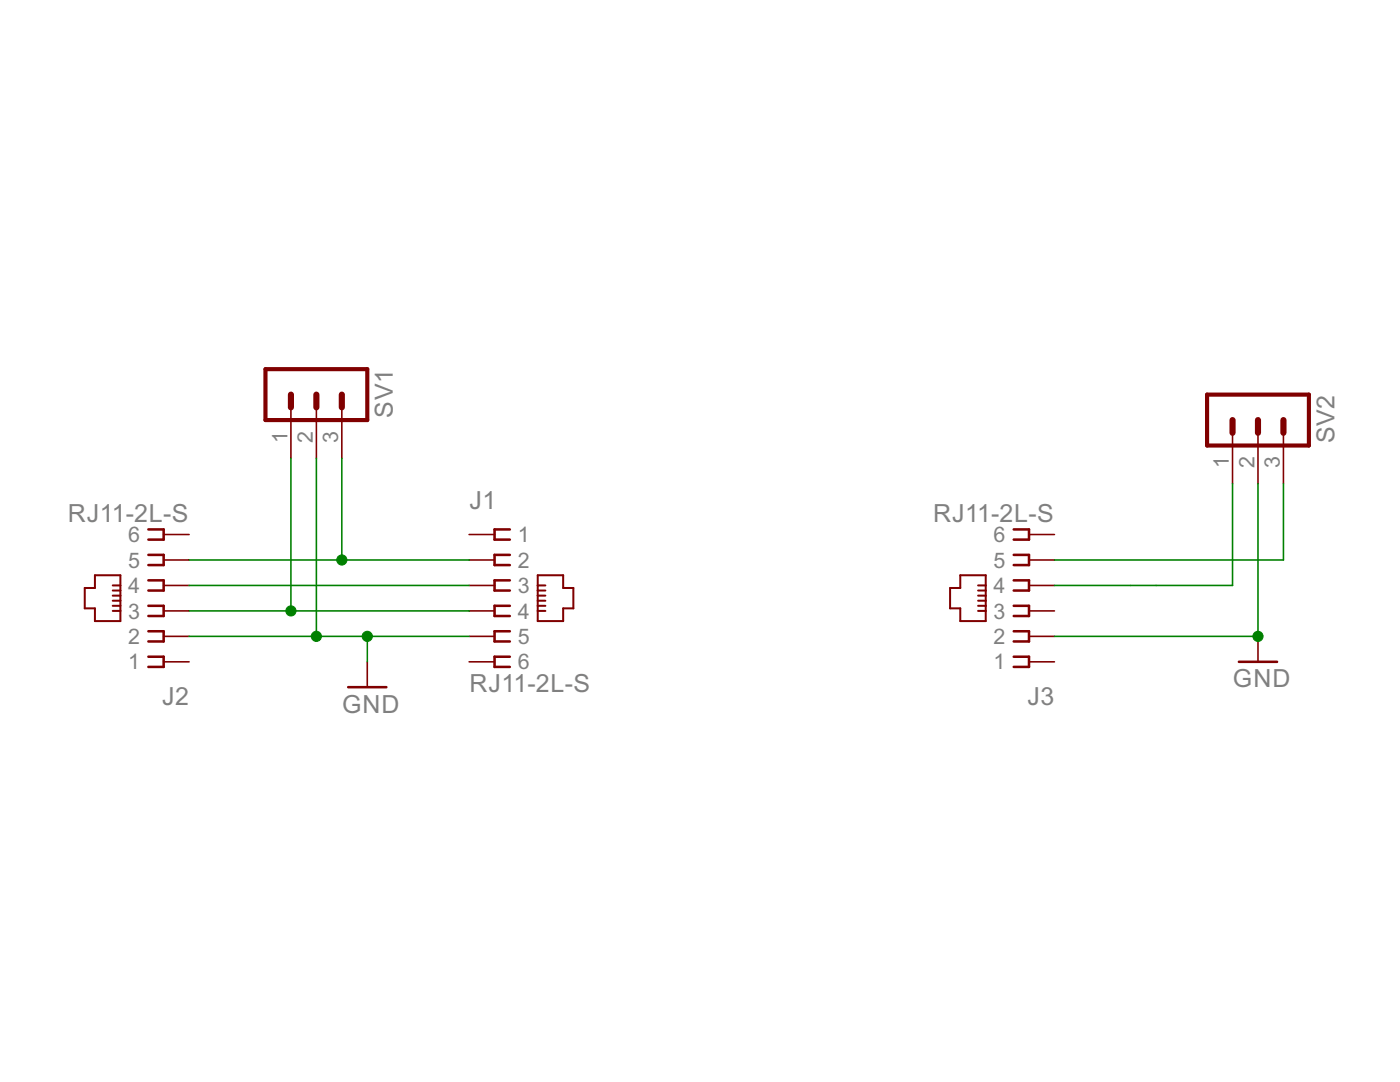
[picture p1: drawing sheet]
<?xml version="1.0" encoding="utf-8"?>
<!DOCTYPE eagle SYSTEM "eagle.dtd">
<eagle version="7.2.0">
<drawing>
<settings>
<setting alwaysvectorfont="no"/>
<setting verticaltext="up"/>
</settings>
<grid distance="0.1" unitdist="inch" unit="inch" style="lines" multiple="1" display="no" altdistance="0.01" altunitdist="inch" altunit="inch"/>
<schematic xreflabel="%F%N/%S.%C%R" xrefpart="/%S.%C%R">
<libraries>
<library name="con-lstb">
<symbols>
<symbol name="MA03-1">
<wire x1="3.81" y1="-5.08" x2="-1.27" y2="-5.08" width="0.4064" layer="94"/>
<wire x1="1.27" y1="2.54" x2="2.54" y2="2.54" width="0.6096" layer="94"/>
<wire x1="1.27" y1="0" x2="2.54" y2="0" width="0.6096" layer="94"/>
<wire x1="1.27" y1="-2.54" x2="2.54" y2="-2.54" width="0.6096" layer="94"/>
<wire x1="-1.27" y1="5.08" x2="-1.27" y2="-5.08" width="0.4064" layer="94"/>
<wire x1="3.81" y1="-5.08" x2="3.81" y2="5.08" width="0.4064" layer="94"/>
<wire x1="-1.27" y1="5.08" x2="3.81" y2="5.08" width="0.4064" layer="94"/>
<text x="-1.27" y="-7.62" size="1.778" layer="96">&gt;VALUE</text>
<text x="-1.27" y="5.842" size="1.778" layer="95">&gt;NAME</text>
<pin name="1" x="7.62" y="-2.54" visible="pad" length="middle" direction="pas" swaplevel="1" rot="R180"/>
<pin name="2" x="7.62" y="0" visible="pad" length="middle" direction="pas" swaplevel="1" rot="R180"/>
<pin name="3" x="7.62" y="2.54" visible="pad" length="middle" direction="pas" swaplevel="1" rot="R180"/>
</symbol>
</symbols>
<devicesets>
<deviceset name="MA03-1" prefix="SV" uservalue="yes">
<gates>
<gate name="G$1" symbol="MA03-1" x="0" y="0"/>
</gates>
<devices>
<device name="" package="MA03-1">
<connects>
<connect gate="G$1" pin="1" pad="1"/>
<connect gate="G$1" pin="2" pad="2"/>
<connect gate="G$1" pin="3" pad="3"/>
</connects>
<technologies>
<technology name="">
<attribute name="MF" value="" constant="no"/>
<attribute name="MPN" value="" constant="no"/>
<attribute name="OC_FARNELL" value="unknown" constant="no"/>
<attribute name="OC_NEWARK" value="unknown" constant="no"/>
</technology>
</technologies>
</device>
</devices>
</deviceset>
</devicesets>
</library>
<library name="supply1">
<symbols>
<symbol name="GND">
<wire x1="-1.905" y1="0" x2="1.905" y2="0" width="0.254" layer="94"/>
<text x="-2.54" y="-2.54" size="1.778" layer="96">&gt;VALUE</text>
<pin name="GND" x="0" y="2.54" visible="off" length="short" direction="sup" rot="R270"/>
</symbol>
</symbols>
<devicesets>
<deviceset name="GND" prefix="GND">
<gates>
<gate name="1" symbol="GND" x="0" y="0"/>
</gates>
<devices>
<device name="">
<technologies>
<technology name=""/>
</technologies>
</device>
</devices>
</deviceset>
</devicesets>
</library>
<library name="KevinsLib">
<symbols>
<symbol name="JACK6">
<wire x1="1.524" y1="5.588" x2="0" y2="5.588" width="0.254" layer="94"/>
<wire x1="0" y1="5.588" x2="0" y2="4.572" width="0.254" layer="94"/>
<wire x1="0" y1="4.572" x2="1.524" y2="4.572" width="0.254" layer="94"/>
<wire x1="1.524" y1="3.048" x2="0" y2="3.048" width="0.254" layer="94"/>
<wire x1="0" y1="3.048" x2="0" y2="2.032" width="0.254" layer="94"/>
<wire x1="0" y1="2.032" x2="1.524" y2="2.032" width="0.254" layer="94"/>
<wire x1="1.524" y1="0.508" x2="0" y2="0.508" width="0.254" layer="94"/>
<wire x1="0" y1="0.508" x2="0" y2="-0.508" width="0.254" layer="94"/>
<wire x1="0" y1="-0.508" x2="1.524" y2="-0.508" width="0.254" layer="94"/>
<wire x1="1.524" y1="-2.032" x2="0" y2="-2.032" width="0.254" layer="94"/>
<wire x1="0" y1="-2.032" x2="0" y2="-3.048" width="0.254" layer="94"/>
<wire x1="0" y1="-3.048" x2="1.524" y2="-3.048" width="0.254" layer="94"/>
<wire x1="1.524" y1="-4.572" x2="0" y2="-4.572" width="0.254" layer="94"/>
<wire x1="0" y1="-4.572" x2="0" y2="-5.588" width="0.254" layer="94"/>
<wire x1="0" y1="-5.588" x2="1.524" y2="-5.588" width="0.254" layer="94"/>
<wire x1="1.524" y1="-7.112" x2="0" y2="-7.112" width="0.254" layer="94"/>
<wire x1="0" y1="-7.112" x2="0" y2="-8.128" width="0.254" layer="94"/>
<wire x1="0" y1="-8.128" x2="1.524" y2="-8.128" width="0.254" layer="94"/>
<wire x1="4.318" y1="-3.556" x2="6.858" y2="-3.556" width="0.1998" layer="94"/>
<wire x1="6.858" y1="-3.556" x2="6.858" y2="-2.286" width="0.1998" layer="94"/>
<wire x1="6.858" y1="-2.286" x2="7.874" y2="-2.286" width="0.1998" layer="94"/>
<wire x1="7.874" y1="-2.286" x2="7.874" y2="-0.254" width="0.1998" layer="94"/>
<wire x1="7.874" y1="-0.254" x2="6.858" y2="-0.254" width="0.1998" layer="94"/>
<wire x1="6.858" y1="-0.254" x2="6.858" y2="1.016" width="0.1998" layer="94"/>
<wire x1="6.858" y1="1.016" x2="4.318" y2="1.016" width="0.1998" layer="94"/>
<wire x1="4.318" y1="1.016" x2="4.318" y2="0" width="0.1998" layer="94"/>
<wire x1="4.318" y1="0" x2="4.318" y2="-0.508" width="0.1998" layer="94"/>
<wire x1="4.318" y1="-0.508" x2="4.318" y2="-1.016" width="0.1998" layer="94"/>
<wire x1="4.318" y1="-1.016" x2="4.318" y2="-1.524" width="0.1998" layer="94"/>
<wire x1="4.318" y1="-1.524" x2="4.318" y2="-2.032" width="0.1998" layer="94"/>
<wire x1="4.318" y1="-2.032" x2="4.318" y2="-2.54" width="0.1998" layer="94"/>
<wire x1="4.318" y1="-2.54" x2="4.318" y2="-3.556" width="0.1998" layer="94"/>
<wire x1="4.318" y1="0" x2="5.08" y2="0" width="0.1998" layer="94"/>
<wire x1="4.318" y1="-0.508" x2="5.08" y2="-0.508" width="0.1998" layer="94"/>
<wire x1="4.318" y1="-1.016" x2="5.08" y2="-1.016" width="0.1998" layer="94"/>
<wire x1="4.318" y1="-1.524" x2="5.08" y2="-1.524" width="0.1998" layer="94"/>
<wire x1="4.318" y1="-2.032" x2="5.08" y2="-2.032" width="0.1998" layer="94"/>
<wire x1="4.318" y1="-2.54" x2="5.08" y2="-2.54" width="0.1998" layer="94"/>
<text x="-2.54" y="7.62" size="1.778" layer="95">&gt;NAME</text>
<text x="-2.54" y="-10.668" size="1.778" layer="96">&gt;VALUE</text>
<pin name="1" x="-2.54" y="5.08" visible="pin" length="short" direction="pas" swaplevel="1"/>
<pin name="2" x="-2.54" y="2.54" visible="pin" length="short" direction="pas" swaplevel="1"/>
<pin name="3" x="-2.54" y="0" visible="pin" length="short" direction="pas" swaplevel="1"/>
<pin name="4" x="-2.54" y="-2.54" visible="pin" length="short" direction="pas" swaplevel="1"/>
<pin name="5" x="-2.54" y="-5.08" visible="pin" length="short" direction="pas" swaplevel="1"/>
<pin name="6" x="-2.54" y="-7.62" visible="pin" length="short" direction="pas" swaplevel="1"/>
</symbol>
</symbols>
<devicesets>
<deviceset name="RJ11" prefix="J">
<gates>
<gate name="G$1" symbol="JACK6" x="0" y="0"/>
</gates>
<devices>
<device name="" package="RJ11-NO_SHIELD">
<connects>
<connect gate="G$1" pin="1" pad="1"/>
<connect gate="G$1" pin="2" pad="2"/>
<connect gate="G$1" pin="3" pad="3"/>
<connect gate="G$1" pin="4" pad="4"/>
<connect gate="G$1" pin="5" pad="5"/>
<connect gate="G$1" pin="6" pad="6"/>
</connects>
<technologies>
<technology name="-2L-B">
<attribute name="MF" value="TYCO ELECTRONICS" constant="no"/>
<attribute name="MPN" value="RJ11-2L-B" constant="no"/>
<attribute name="OC_FARNELL" value="unknown" constant="no"/>
<attribute name="OC_NEWARK" value="83F4463" constant="no"/>
</technology>
<technology name="-2L-S">
<attribute name="MF" value="" constant="no"/>
<attribute name="MPN" value="RJ11-2L-S" constant="no"/>
<attribute name="OC_FARNELL" value="unknown" constant="no"/>
<attribute name="OC_NEWARK" value="73K3294" constant="no"/>
</technology>
<technology name="-2X">
<attribute name="MF" value="" constant="no"/>
<attribute name="MPN" value="" constant="no"/>
<attribute name="OC_FARNELL" value="unknown" constant="no"/>
<attribute name="OC_NEWARK" value="unknown" constant="no"/>
</technology>
<technology name="-4L-B">
<attribute name="MF" value="TYCO ELECTRONICS" constant="no"/>
<attribute name="MPN" value="RJ11-4L-B" constant="no"/>
<attribute name="OC_FARNELL" value="unknown" constant="no"/>
<attribute name="OC_NEWARK" value="52K3315" constant="no"/>
</technology>
<technology name="-4L-S">
<attribute name="MF" value="" constant="no"/>
<attribute name="MPN" value="RJ11-4L-S" constant="no"/>
<attribute name="OC_FARNELL" value="unknown" constant="no"/>
<attribute name="OC_NEWARK" value="69K7126" constant="no"/>
</technology>
<technology name="-4X">
<attribute name="MF" value="" constant="no"/>
<attribute name="MPN" value="6609214-3" constant="no"/>
<attribute name="OC_FARNELL" value="unknown" constant="no"/>
<attribute name="OC_NEWARK" value="19R7022" constant="no"/>
</technology>
<technology name="-6L-B">
<attribute name="MF" value="TYCO ELECTRONICS" constant="no"/>
<attribute name="MPN" value="RJ11-6L-B" constant="no"/>
<attribute name="OC_FARNELL" value="unknown" constant="no"/>
<attribute name="OC_NEWARK" value="52K3613" constant="no"/>
</technology>
<technology name="-6L-S">
<attribute name="MF" value="TYCO ELECTRONICS" constant="no"/>
<attribute name="MPN" value="RJ11-6L-S" constant="no"/>
<attribute name="OC_FARNELL" value="1654827" constant="no"/>
<attribute name="OC_NEWARK" value="50F1358" constant="no"/>
</technology>
<technology name="-6X">
<attribute name="MF" value="" constant="no"/>
<attribute name="MPN" value="RJ11-6X" constant="no"/>
<attribute name="OC_FARNELL" value="unknown" constant="no"/>
<attribute name="OC_NEWARK" value="16R6089" constant="no"/>
</technology>
</technologies>
</device>
</devices>
</deviceset>
</devicesets>
</library>
</libraries>
<attributes>
</attributes>
<variantdefs>
</variantdefs>
<classes>
<class number="0" name="default" width="0" drill="0">
</class>
</classes>
<parts>
<part name="J1" library="KevinsLib" deviceset="RJ11" device="" technology="-2L-S"/>
<part name="J2" library="KevinsLib" deviceset="RJ11" device="" technology="-2L-S"/>
<part name="SV1" library="con-lstb" deviceset="MA03-1" device=""/>
<part name="SV2" library="con-lstb" deviceset="MA03-1" device=""/>
<part name="GND1" library="supply1" deviceset="GND" device=""/>
<part name="GND2" library="supply1" deviceset="GND" device=""/>
<part name="J3" library="KevinsLib" deviceset="RJ11" device="" technology="-2L-S"/>
</parts>
<sheets>
<sheet>
<plain>
</plain>
<instances>
<instance part="J1" gate="G$1" x="25.4" y="53.34"/>
<instance part="J2" gate="G$1" x="-7.62" y="50.8" rot="R180"/>
<instance part="SV1" gate="G$1" x="7.62" y="73.66" rot="R270"/>
<instance part="SV2" gate="G$1" x="101.6" y="71.12" rot="R270"/>
<instance part="GND1" gate="1" x="12.7" y="43.18"/>
<instance part="GND2" gate="1" x="101.6" y="45.72"/>
<instance part="J3" gate="G$1" x="78.74" y="50.8" rot="R180"/>
</instances>
<busses>
</busses>
<nets>
<net name="N$2" class="0">
<segment>
<pinref part="J1" gate="G$1" pin="4"/>
<pinref part="J2" gate="G$1" pin="3"/>
<wire x1="-5.08" y1="50.8" x2="5.08" y2="50.8" width="0.1524" layer="91"/>
<pinref part="SV1" gate="G$1" pin="1"/>
<wire x1="5.08" y1="50.8" x2="22.86" y2="50.8" width="0.1524" layer="91"/>
<wire x1="5.08" y1="66.04" x2="5.08" y2="50.8" width="0.1524" layer="91"/>
<junction x="5.08" y="50.8"/>
</segment>
</net>
<net name="N$3" class="0">
<segment>
<pinref part="J1" gate="G$1" pin="3"/>
<pinref part="J2" gate="G$1" pin="4"/>
<wire x1="-5.08" y1="53.34" x2="22.86" y2="53.34" width="0.1524" layer="91"/>
</segment>
</net>
<net name="N$4" class="0">
<segment>
<pinref part="J1" gate="G$1" pin="2"/>
<pinref part="J2" gate="G$1" pin="5"/>
<wire x1="-5.08" y1="55.88" x2="10.16" y2="55.88" width="0.1524" layer="91"/>
<pinref part="SV1" gate="G$1" pin="3"/>
<wire x1="10.16" y1="55.88" x2="22.86" y2="55.88" width="0.1524" layer="91"/>
<wire x1="10.16" y1="66.04" x2="10.16" y2="55.88" width="0.1524" layer="91"/>
<junction x="10.16" y="55.88"/>
</segment>
</net>
<net name="N$6" class="0">
<segment>
<wire x1="81.28" y1="55.88" x2="104.14" y2="55.88" width="0.1524" layer="91"/>
<wire x1="104.14" y1="55.88" x2="104.14" y2="63.5" width="0.1524" layer="91"/>
<pinref part="SV2" gate="G$1" pin="3"/>
<pinref part="J3" gate="G$1" pin="5"/>
</segment>
</net>
<net name="N$7" class="0">
<segment>
<wire x1="88.9" y1="53.34" x2="91.44" y2="53.34" width="0.1524" layer="91"/>
<wire x1="91.44" y1="53.34" x2="99.06" y2="53.34" width="0.1524" layer="91"/>
<wire x1="99.06" y1="53.34" x2="99.06" y2="63.5" width="0.1524" layer="91"/>
<pinref part="SV2" gate="G$1" pin="1"/>
<pinref part="J3" gate="G$1" pin="4"/>
<wire x1="81.28" y1="53.34" x2="88.9" y2="53.34" width="0.1524" layer="91"/>
</segment>
</net>
<net name="GND" class="0">
<segment>
<pinref part="SV2" gate="G$1" pin="2"/>
<pinref part="GND2" gate="1" pin="GND"/>
<wire x1="101.6" y1="48.26" x2="101.6" y2="63.5" width="0.1524" layer="91"/>
<pinref part="J3" gate="G$1" pin="2"/>
<wire x1="81.28" y1="48.26" x2="101.6" y2="48.26" width="0.1524" layer="91"/>
<junction x="101.6" y="48.26"/>
</segment>
<segment>
<pinref part="J1" gate="G$1" pin="5"/>
<pinref part="J2" gate="G$1" pin="2"/>
<wire x1="-5.08" y1="48.26" x2="7.62" y2="48.26" width="0.1524" layer="91"/>
<pinref part="SV1" gate="G$1" pin="2"/>
<wire x1="7.62" y1="48.26" x2="12.7" y2="48.26" width="0.1524" layer="91"/>
<wire x1="12.7" y1="48.26" x2="22.86" y2="48.26" width="0.1524" layer="91"/>
<wire x1="7.62" y1="66.04" x2="7.62" y2="48.26" width="0.1524" layer="91"/>
<junction x="7.62" y="48.26"/>
<pinref part="GND1" gate="1" pin="GND"/>
<wire x1="12.7" y1="48.26" x2="12.7" y2="45.72" width="0.1524" layer="91"/>
<junction x="12.7" y="48.26"/>
</segment>
</net>
</nets>
</sheet>
</sheets>
</schematic>
</drawing>
</eagle>
